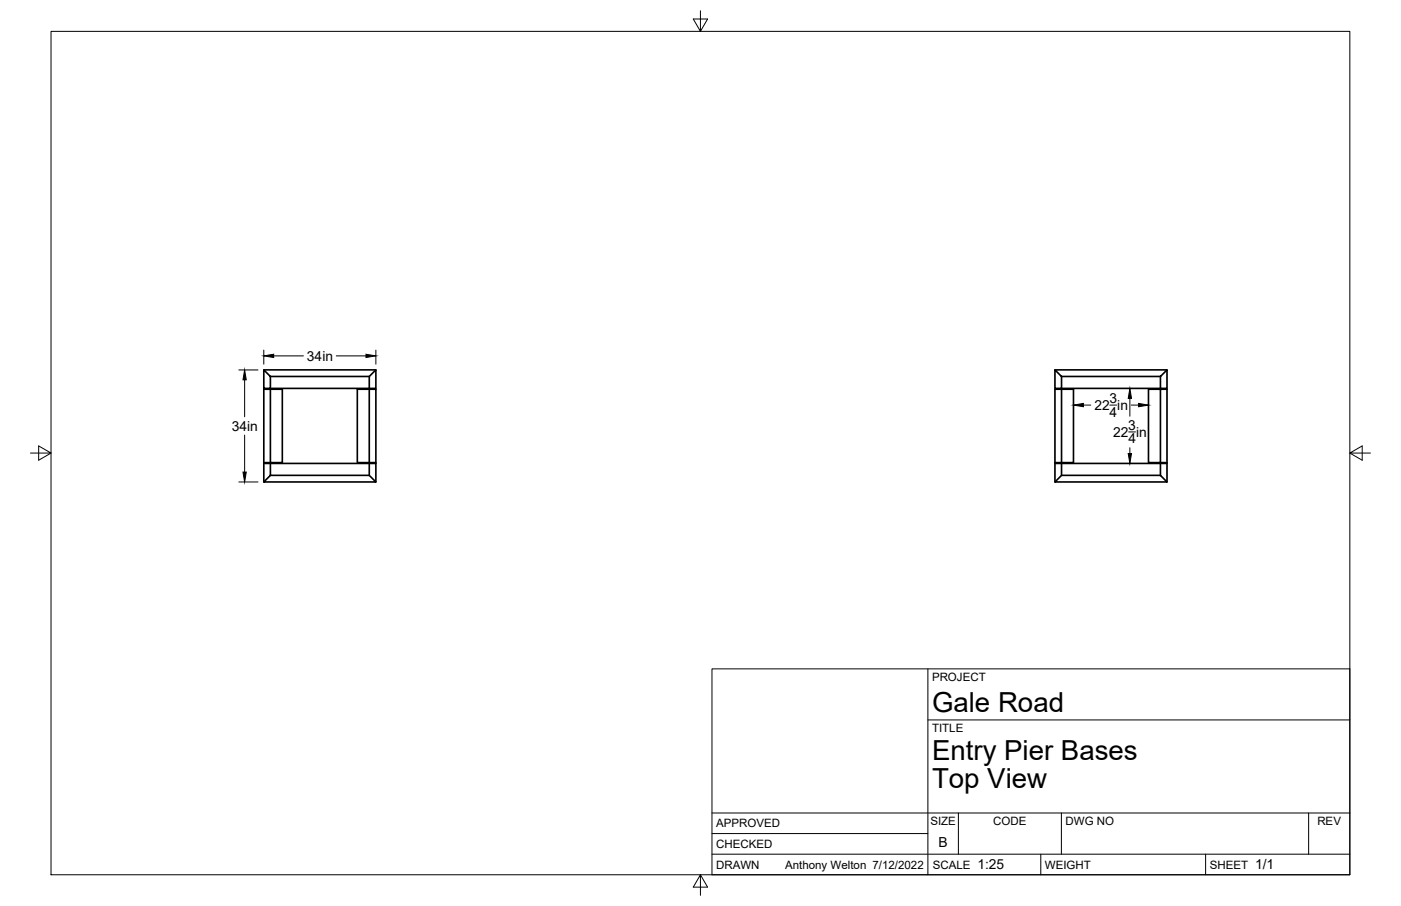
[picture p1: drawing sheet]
<svg xmlns="http://www.w3.org/2000/svg" width="432mm" height="279mm" viewBox="0 0 432 279" stroke-linecap="round" stroke-linejoin="round" font-family="sans-serif">
<!-- layer: Visible -->
<g fill="none" stroke="#000" stroke-width=".51">
<path d="M81.3 114.1l2 2v3.7h-2zM81.3 114.1h34.5M83.3 119.8h30.5M83.3 116.1h30.5M115.8 114.1v5.7h-2v-3.7zM325.1 114.1l2.1 2v3.7h-2.1zM325.1 114.1h34.6M327.2 119.8h30.5M327.2 116.1h30.5M357.7 116.1l2-2v5.7h-2zM83.3 120h3.7v22.7h-3.7zM83.3 120h-2v22.7h2"/>
<path d="M110.1 120h5.7v22.7h-5.7zM113.8 120v22.7M325.1 120h5.8v22.7h-5.8zM327.2 120v22.7M357.7 120h-3.7v22.7h3.7v-22.7h2v22.7h-2M81.3 148.6v-5.7h34.5v5.7M83.3 142.9v3.7l-2 2h34.5l-2-2h-30.5M113.8 142.9v3.7M325.1 148.6v-5.7h34.6v5.7M325.1 148.6l2.1-2h30.5l2 2zM327.2 142.9v3.7M357.7 142.9v3.7"/>
</g>
<!-- layer: Border -->
<path d="M15.7 9.7h400.3v260.1h-400.3zM215.9 3.3v6.4l-2.2-3.8h4.4l-2.2 3.8M9.4 139.7h6.3l-3.8-2.2v4.4l3.8-2.2M416 139.7l3.8 2.2v-4.4l-3.8 2.2h6.4M215.9 269.8l2.2 3.8h-4.4l2.2-3.8v6.3" fill="none" stroke="#000" stroke-width=".31"/>
<!-- layer: Titleblock -->
<path d="M219.4 206.3h196.6v63.5h-196.6zM286 206.3v63.5M286 222h130M219.4 257.1h66.6M219.4 250.7h196.6M295.4 250.7v12.7M327.1 250.7v12.7M403.3 250.7v12.7M219.4 263.4h196.6M320.8 263.4v6.4M371.6 263.4v6.4" fill="none" stroke="#000" stroke-width=".31"/>
<!-- layer: Dimensions -->
<g fill="none" stroke="#000" stroke-width=".31">
<path d="M73.6 114.1h5.9M75.4 117.1v11.4M81.3 108v4.3M84.3 109.7h9.2M103.6 109.7h9.2M115.8 108v4.3M75.4 134.2v11.4M333.9 124.9h2.3M342.1 124.9h2M347.9 133.2h2.1M348.2 122.9v5.5M348.2 138.1v1.8"/>
<path d="M348.7 124.9h2.2M73.6 148.6h5.9"/>
</g>
<path d="M75.4 114.1l.5 3h-1zM81.3 109.7l3-.5v1.1zM112.8 109.2l3 .5-3 .6zM330.9 124.9l3-.5v1zM348.2 119.8l.5 3.1h-1zM347.7 139.9h1l-.5 3zM350.9 124.4l3.1 .5-3.1 .5zM74.9 145.6h1l-.5 3z" fill="#000" stroke="#000" stroke-width=".31"/>
<g font-size="8.5">
<text x="287.3" y="219.5">Gale Road</text>
<text x="287.3" y="234.5">Entry Pier Bases</text>
<text x="287.3" y="243.1">Top View</text>
</g>
<g font-size="4.3">
<text x="94.6" y="111.3">34in</text>
<text x="341.9" y="124.4">3</text>
<text x="337.3" y="126.4">22 in</text>
<text x="342" y="128.5">4</text>
<text x="71.4" y="132.8">34in</text>
<text x="343.1" y="134.7">22 in</text>
<text x="347.7" y="132.7">3</text>
<text x="347.8" y="136.8">4</text>
<text x="289.3" y="261.2">B</text>
<text x="301.2" y="268.1">1:25</text>
<text x="386.8" y="268.1">1/1</text>
</g>
<g font-size="3.5">
<text x="287.3" y="210.1">PROJECT</text>
<text x="287.3" y="225.8">TITLE</text>
<text x="220.7" y="255.2">APPROVED</text>
<text x="286.7" y="254.5">SIZE</text>
<text x="306.1" y="254.5">CODE</text>
<text x="328.4" y="254.5">DWG NO</text>
<text x="406" y="254.5">REV</text>
<text x="220.7" y="261.5">CHECKED</text>
<text x="220.7" y="267.9">DRAWN</text>
<text x="242" y="267.9">Anthony Welton 7/12/2022</text>
<text x="287.5" y="267.9">SCALE</text>
<text x="322.1" y="267.9">WEIGHT</text>
<text x="372.9" y="267.9">SHEET</text>
</g>
</svg>
